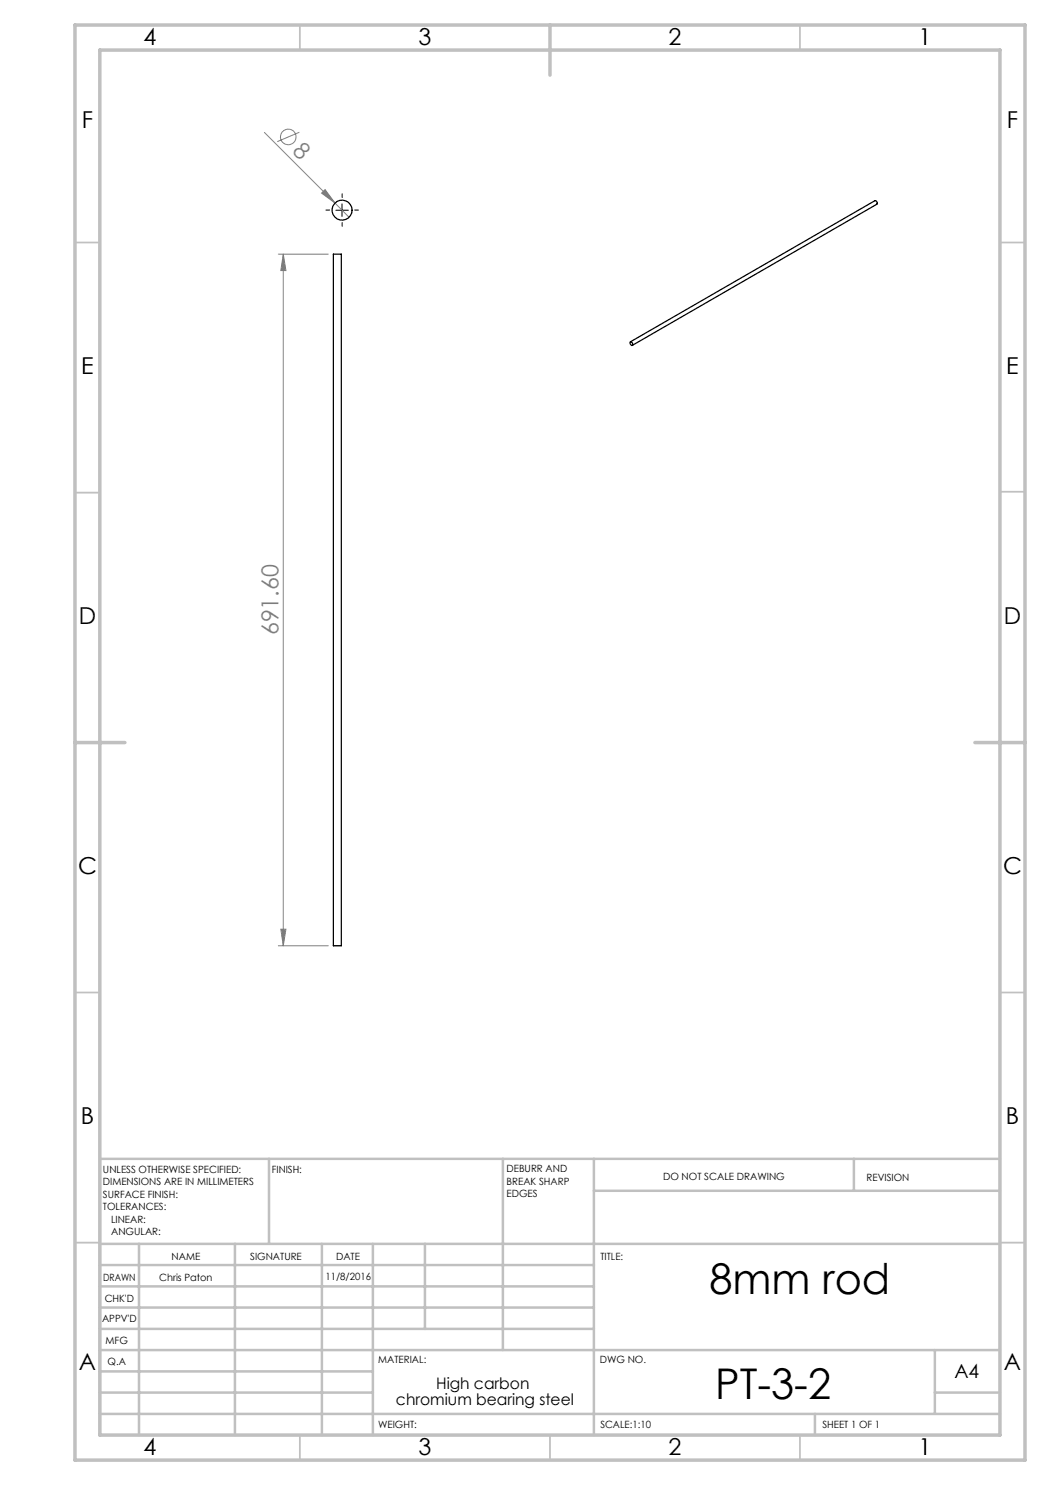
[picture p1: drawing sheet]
<svg xmlns="http://www.w3.org/2000/svg" width="210mm" height="297mm" viewBox="0 0 210 297" stroke-linecap="round" stroke-linejoin="round" font-family="sans-serif">
<g fill="none" stroke="#808080" stroke-width=".2">
<path d="M52.9 26.5l14.1 14.1M59.9 26.5l-4.4 1.8M64.3 38.6l.7-.7 2 2.7zM55.7 50.8h10M56.7 50.8l.5 3.3h-1zM56.7 50.8v138.4M67 40.6l2.8 2.9M55.7 189.2h10M56.2 185.8h1l-.5 3.4z"/>
<circle cx="57.7" cy="27.4" r="1.56"/>
</g>
<path d="M68.4 39.5v-.7M65.9 42h-.7M68.4 44.5v.8M70.9 42h.8" fill="none" stroke="#000" stroke-width=".2" stroke-dasharray="15.2 1.3 1.3 1.3"/>
<path d="M67.2 42h2.5M68.4 40.8v2.5" fill="none" stroke="#000" stroke-width=".2"/>
<g fill="none" stroke="#c0c0c0" stroke-width=".35">
<path d="M60 5v5M160 5v5M15 48.5h5M200 48.5h5M15 98.5h5M200 98.4h5M15 198.5h5M200 198.5h5M15 248.5h5M200 248.5h5M60 287v5M110 287v5"/>
<path d="M160 287v5"/>
</g>
<g fill="none" stroke="#c0c0c0" stroke-width=".5">
<path d="M53.8 231.8v17M100.6 231.8v38.2M118.8 231.8v55.2M118.8 238.2h81.2M170.8 231.8v6.4M200 231.8h-180v55.2M20 248.8h180M20 257.3h98.8M20 253h98.8M27.8 248.8v38.2M47 248.8v38.2M64.4 248.8v38.2"/>
<path d="M74.6 248.8v38.2M85 248.8v17M20 265.8h98.8M20 261.5h98.8M20 278.5h54.6M20 274.3h54.6M20 270h180M187 278.5h13M187 270v12.8M20 282.8h180M163 282.8v4.2"/>
</g>
<path d="M15 5h190v287h-190zM20 10h180v277h-180zM110 5v10M15 148.5h10M195 148.5h10" fill="none" stroke="#c0c0c0" stroke-width=".7"/>
<g fill="#808080">
<path d="M64.3 38.6l.7-.7 2 2.7z"/>
<path d="M56.7 50.8l.5 3.3h-1zM56.2 185.8h1l-.5 3.4z"/>
</g>
<g fill="none" stroke="#000" stroke-width=".25">
<path d="M66.7 50.8h1.6v138.4h-1.6zM126 68.4a.35 .35 0 0 1 .5 .2 .35 .35 0 0 1-.2 .5l-.3-.4zM126.1 68.4l48.9-28.3a.46 .46 0 0 1 .4 .7l-48.9 28.3"/>
<circle cx="68.4" cy="42" r="2.01"/>
</g>
<g font-size="8.5">
<text x="141.9" y="258.8">8mm rod</text>
<text x="143" y="279.7">PT-3-2</text>
</g>
<g font-size="4.7">
<text x="28.7" y="9">4</text>
<text x="83.7" y="9">3</text>
<text x="133.7" y="9">2</text>
<text x="183.7" y="9">1</text>
<text x="16.4" y="25.5">F</text>
<text x="201.4" y="25.5">F</text>
<text x="16.2" y="74.8">E</text>
<text x="201.2" y="74.8">E</text>
<text x="15.8" y="124.8">D</text>
<text x="200.8" y="124.8">D</text>
<text x="15.6" y="174.8">C</text>
<text x="200.6" y="174.8">C</text>
<text x="16.2" y="224.8">B</text>
<text x="201.2" y="224.8">B</text>
<text x="15.8" y="274">A</text>
<text x="200.8" y="274">A</text>
<text x="28.7" y="291">4</text>
<text x="83.7" y="291">3</text>
<text x="133.7" y="291">2</text>
<text x="183.7" y="291">1</text>
</g>
<g font-size="4.7" fill="#808080">
<text x="58.3" y="30.4" transform="rotate(45 58.3 30.4)">8</text>
<text x="55.7" y="127.1" transform="rotate(-90 55.7 127.1)">691.60</text>
</g>
<text font-size="3.9" x="190.9" y="275.5">A4</text>
<g font-size="3.2">
<text x="79.2" y="281.1">chromium bearing steel</text>
<text x="87.2" y="277.9">High carbon</text>
</g>
<g font-size="2">
<text x="20.6" y="234.6">UNLESS OTHERWISE SPECIFIED:</text>
<text x="20.6" y="237.1">DIMENSIONS ARE IN MILLIMETERS</text>
<text x="20.6" y="239.6">SURFACE FINISH:</text>
<text x="54.4" y="234.6">FINISH:</text>
<text x="101.3" y="234.5">DEBURR AND</text>
<text x="101.3" y="237">BREAK SHARP</text>
<text x="101.3" y="239.5">EDGES</text>
<text x="132.6" y="236">DO NOT SCALE DRAWING</text>
<text x="173.3" y="236.2">REVISION</text>
<text x="20.6" y="242.1">TOLERANCES:</text>
<text x="22.2" y="244.6">LINEAR:</text>
<text x="22.2" y="247.1">ANGULAR:</text>
<text x="34.3" y="252">NAME</text>
<text x="50" y="251.9">SIGNATURE</text>
<text x="67.2" y="251.9">DATE</text>
<text x="120.1" y="251.9">TITLE:</text>
<text x="20.6" y="256.1">DRAWN</text>
<text x="31.8" y="256.1">Chris Paton</text>
<text x="65.1" y="255.9">11/8/2016</text>
<text x="20.9" y="260.3">CHK'D</text>
<text x="20.4" y="264.4">APPV'D</text>
<text x="21.1" y="268.8">MFG</text>
<text x="21.5" y="273">Q.A</text>
<text x="75.6" y="272.5">MATERIAL:</text>
<text x="120" y="272.5">DWG NO.</text>
<text x="75.6" y="285.5">WEIGHT:</text>
<text x="120.1" y="285.6">SCALE:1:10</text>
<text x="164.5" y="285.6">SHEET 1 OF 1</text>
</g>
</svg>
